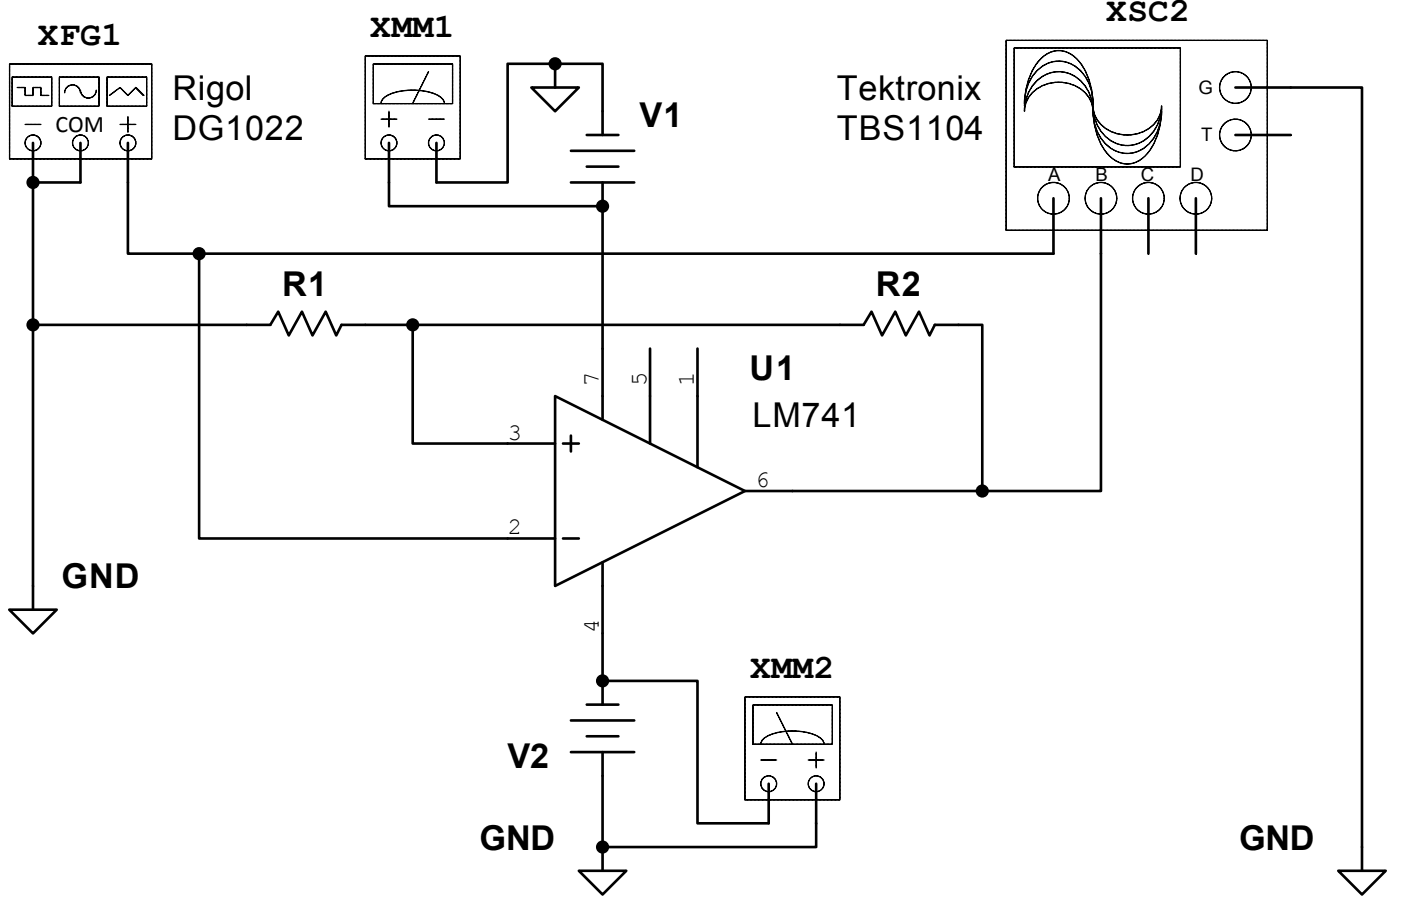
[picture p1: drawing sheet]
<svg xmlns="http://www.w3.org/2000/svg" width="141mm" height="91mm" viewBox="0 0 141 91" stroke-linecap="round" stroke-linejoin="round" font-family="sans-serif">
<path d="M101 4h26.2v19.1h-26.2z" fill="none" stroke="#000" stroke-width=".13"/>
<circle cx="105.7" cy="19.9" r="1.59" fill="#fff"/>
<circle cx="105.7" cy="19.9" r="1.59" fill="none" stroke="#000" stroke-width=".13"/>
<path d="M105.7 19.9v3.2" fill="none" stroke="#000" stroke-width=".26"/>
<circle cx="110.5" cy="19.9" r="1.59" fill="#fff"/>
<circle cx="110.5" cy="19.9" r="1.59" fill="none" stroke="#000" stroke-width=".13"/>
<path d="M110.5 19.9v3.2" fill="none" stroke="#000" stroke-width=".26"/>
<circle cx="124" cy="8.8" r="1.59" fill="#fff"/>
<circle cx="124" cy="8.8" r="1.59" fill="none" stroke="#000" stroke-width=".13"/>
<path d="M124 8.8h3.1" fill="none" stroke="#000" stroke-width=".26"/>
<circle cx="124" cy="13.5" r="1.59" fill="#fff"/>
<circle cx="124" cy="13.5" r="1.59" fill="none" stroke="#000" stroke-width=".13"/>
<path d="M124 13.5h3.1" fill="none" stroke="#000" stroke-width=".26"/>
<path d="M101.8 4.9h16.6v11.8h-16.6z" fill="#fff"/>
<path d="M101.8 4.8h16.6v11.9h-16.6zM102.8 10.6a6.7 6.7 0 0 1 1.7-4.8 2.46 2.46 0 0 1 3.9 .6 7.1 7.1 0 0 1 1.3 4.2" fill="none" stroke="#000" stroke-width=".13"/>
<circle cx="115.2" cy="19.9" r="1.59" fill="#fff"/>
<circle cx="115.2" cy="19.9" r="1.59" fill="none" stroke="#000" stroke-width=".13"/>
<path d="M115.2 19.9v3.2" fill="none" stroke="#000" stroke-width=".26"/>
<circle cx="120" cy="19.9" r="1.59" fill="#fff"/>
<g fill="none" stroke="#000" stroke-width=".13">
<path d="M102.8 10.4a4.2 4.2 0 0 1 2.7-4.2 3.3 3.3 0 0 1 3.9 2.5l.2 .8 .1 .9M103.8 8.4a3.2 3.2 0 0 1 5.3 .5l.3 .7 .2 .8 .1 .8a3.2 3.2 0 0 0-3.5-2.9 3.2 3.2 0 0 0-3.4 2.9 4.3 4.3 0 0 1 1-2.8zM109.7 10.9a6.7 6.7 0 0 0 1.7 4.8 2.46 2.46 0 0 0 3.9-.6 7.1 7.1 0 0 0 1.3-4.2M109.7 11.2a4.2 4.2 0 0 0 2.7 4.1 3.3 3.3 0 0 0 3.9-2.5l.2-.8 .1-.8M109.7 10.6a3.2 3.2 0 0 0 3.4 2.9 3.2 3.2 0 0 0 3.5-2.9 3.7 3.7 0 0 1-3.5 4 3.7 3.7 0 0 1-3.4-4z"/>
<circle cx="120" cy="19.9" r="1.59"/>
</g>
<path d="M120 19.9v5.5M127.1 8.8h2.4M127.1 13.5h2.4M105.7 23.1v2.3M110.5 23.1v2.3M115.2 23.1v2.3" fill="none" stroke="#000" stroke-width=".26"/>
<path d="M1 6.5h14.2v9.4h-14.2z" fill="#fff"/>
<path d="M1 6.4h14.2v9.5h-14.2z" fill="none" stroke="#000" stroke-width=".13"/>
<circle cx="12.8" cy="14.3" r=".79" fill="#fff"/>
<g fill="none" stroke="#000" stroke-width=".13">
<path d="M12 12.5h1.6"/>
<circle cx="12.8" cy="14.3" r=".79"/>
</g>
<path d="M12.8 14.3v1.6" fill="none" stroke="#000" stroke-width=".26"/>
<circle cx="8.1" cy="14.3" r=".79" fill="#fff"/>
<circle cx="8.1" cy="14.3" r=".79" fill="none" stroke="#000" stroke-width=".13"/>
<path d="M8.1 14.3v1.6" fill="none" stroke="#000" stroke-width=".26"/>
<circle cx="3.3" cy="14.3" r=".79" fill="#fff"/>
<g fill="none" stroke="#000" stroke-width=".13">
<path d="M2.5 12.5h1.6M12.8 11.7v1.6"/>
<circle cx="3.3" cy="14.3" r=".79"/>
</g>
<path d="M3.3 14.3v1.6" fill="none" stroke="#000" stroke-width=".26"/>
<path d="M10.8 7.8h3.9v2.9h-3.9z" fill="#fff"/>
<path d="M10.7 7.7h4v3h-4zM11 9.6l1-.8 .8 .8 .8-.8 .8 .8" fill="none" stroke="#000" stroke-width=".13"/>
<path d="M6 7.8h3.9v2.9h-3.9z" fill="#fff"/>
<path d="M6 7.7h3.9v3h-3.9zM6.5 9.3a.79 .79 0 0 1 .8-.8 .79 .79 0 0 1 .8 .8M8.1 9a.79 .79 0 0 0 .8 .8 .79 .79 0 0 0 .8-.8" fill="none" stroke="#000" stroke-width=".13"/>
<path d="M1.3 7.8h3.9v2.9h-3.9z" fill="#fff"/>
<path d="M1.2 7.7h4v3h-4zM1.7 8.8h.8v.8h.8v-.8h.8v.8h.8" fill="none" stroke="#000" stroke-width=".13"/>
<g fill="none" stroke="#000" stroke-width=".26">
<path d="M3.3 15.9v2.4M8.1 15.9v2.4M12.8 15.9v2.4M53.3 8.8h4.8l-2.4 2.4zM55.7 6.4v2.4M57.3 18.3h6.3M57.3 15.1h6.3M58.9 16.7h3.1M58.9 13.5h3.1M60.5 11.2v2.3M60.5 18.3v2.4M55.7 39.7l19 9.6-19 9.5z"/>
<path d="M60.5 35v7.1M65.2 35v9.5M70 35v11.9M50.9 44.5h4.8M50.9 54h4.8M56.5 44.5h1.6M56.5 54h1.6M57.3 43.7v1.6M60.5 56.4v7.1M74.7 49.3h4.8M57.3 75.5h6.3M57.3 72.3h6.3"/>
<path d="M58.9 73.9h3.1M58.9 70.7h3.1M60.5 68.3v2.4M60.5 75.5v2.3M58.1 87.4h4.7l-2.3 2.3zM60.5 85v2.4"/>
</g>
<path d="M36.7 5.7h9.5v10.2h-9.5z" fill="#fff"/>
<path d="M36.6 5.6h9.6v10.3h-9.6z" fill="none" stroke="#000" stroke-width=".13"/>
<path d="M37.5 6.5h7.9v3.9h-7.9z" fill="#fff"/>
<path d="M37.5 6.4h7.9v4h-7.9zM43 7.2l-1.6 3.2" fill="none" stroke="#000" stroke-width=".13"/>
<circle cx="39" cy="14.3" r=".79" fill="#fff"/>
<circle cx="39" cy="14.3" r=".79" fill="none" stroke="#000" stroke-width=".13"/>
<circle cx="43.8" cy="14.3" r=".79" fill="#fff"/>
<g fill="none" stroke="#000" stroke-width=".13">
<path d="M38.2 10.4a1.43 1.43 0 0 1 1.2-1.1 6 6 0 0 1 4.9 .5l.2 .3 .1 .3M38.2 12h1.6M39 11.2v1.5M43 12h1.6"/>
<circle cx="43.8" cy="14.3" r=".79"/>
</g>
<path d="M39 14.3v4M43.8 14.3v4" fill="none" stroke="#000" stroke-width=".26"/>
<path d="M74.8 70h9.5v10.2h-9.5z" fill="#fff"/>
<path d="M74.7 69.9h9.6v10.3h-9.6z" fill="none" stroke="#000" stroke-width=".13"/>
<path d="M75.6 70.8h7.9v3.9h-7.9z" fill="#fff"/>
<path d="M75.6 70.7h7.9v4h-7.9zM77.9 71.5l1.6 3.2" fill="none" stroke="#000" stroke-width=".13"/>
<circle cx="81.9" cy="78.6" r=".79" fill="#fff"/>
<circle cx="81.9" cy="78.6" r=".79" fill="none" stroke="#000" stroke-width=".13"/>
<circle cx="77.1" cy="78.6" r=".79" fill="#fff"/>
<g fill="none" stroke="#000" stroke-width=".13">
<path d="M76.3 74.7a1.43 1.43 0 0 1 1.2-1.1 6 6 0 0 1 4.9 .5l.2 .3 .1 .3M76.3 76.2h1.6M81.1 76.2h1.6M81.9 75.5v1.5"/>
<circle cx="77.1" cy="78.6" r=".79"/>
</g>
<g fill="none" stroke="#000" stroke-width=".26">
<path d="M8.1 18.3h-4.8v42.9M12.8 18.3v7.1h7.2M39 18.3v2.4h21.5v14.3M60.5 11.2v-4.8h-9.6v11.9h-7.1M129.5 8.8h7.2v78.6M3.3 32.6h23.8l.8-1.3 1.1 2.4 1.3-2.4 1.1 2.4 1.3-2.4 1 2.4 .6-1.1h52.4l.7-1.3 1.1 2.4 1.3-2.4 1.1 2.4 1.3-2.4 1.1 2.4 .5-1.1h4.8v16.7M20 25.4v28.6h30.9M20 25.4h85.7M41.4 32.6v11.9h9.5M110.5 25.4v23.9h-11.9M79.5 49.3h19.1M.9 61.2h4.8l-2.4 2.3z"/>
<path d="M60.5 77.8v7.2h21.4v-6.4M60.5 63.5v4.8h9.5v14.3h7.1v-4M134.3 87.4h4.7l-2.3 2.3z"/>
<circle cx="3.3" cy="18.3" r=".53"/>
<circle cx="55.7" cy="6.4" r=".53"/>
<circle cx="3.3" cy="32.6" r=".53"/>
<circle cx="20" cy="25.4" r=".53"/>
<circle cx="41.4" cy="32.6" r=".53"/>
<circle cx="60.5" cy="20.7" r=".53"/>
<circle cx="98.6" cy="49.3" r=".53"/>
<circle cx="60.5" cy="68.3" r=".53"/>
<circle cx="60.5" cy="85" r=".53"/>
</g>
<g fill="#000">
<circle cx="3.3" cy="18.3" r=".53"/>
<circle cx="55.7" cy="6.4" r=".53"/>
<circle cx="3.3" cy="32.6" r=".53"/>
<circle cx="20" cy="25.4" r=".53"/>
<circle cx="41.4" cy="32.6" r=".53"/>
<circle cx="60.5" cy="20.7" r=".53"/>
<circle cx="98.6" cy="49.3" r=".53"/>
<circle cx="60.5" cy="68.3" r=".53"/>
<circle cx="60.5" cy="85" r=".53"/>
</g>
<g font-size="3.4">
<text x="58.6" y="-.5">GND</text>
<text x="3.8" y="4.5">XFG1</text>
<text x="37.2" y="3.7">XMM1</text>
<text x="111" y="2.1">XSC2</text>
<text x="17.3" y="10.1">Rigol</text>
<text x="84" y="10.1">Tektronix</text>
<text x="17.3" y="14">DG1022</text>
<text x="64.2" y="12.8">V1</text>
<text x="84" y="14">TBS1104</text>
<text x="28.3" y="29.7">R1</text>
<text x="87.9" y="29.7">R2</text>
<text x="75.2" y="38.2">U1</text>
<text x="75.5" y="42.9">LM741</text>
<text x="6.2" y="59">GND</text>
<text x="75.3" y="68">XMM2</text>
<text x="50.9" y="77">V2</text>
<text x="48.1" y="85.2">GND</text>
<text x="124.3" y="85.2">GND</text>
</g>
<g font-size="2.4">
<text x="5.6" y="13.2">COM</text>
<text x="60.1" y="38.7" transform="rotate(-90 60.1 38.7)">7</text>
<text x="64.9" y="38.7" transform="rotate(-90 64.9 38.7)">5</text>
<text x="69.6" y="38.7" transform="rotate(-90 69.6 38.7)">1</text>
<text x="51" y="44.1">3</text>
<text x="51" y="53.6">2</text>
<text x="75.8" y="48.9">6</text>
<text x="60.1" y="63.5" transform="rotate(-90 60.1 63.5)">4</text>
</g>
<g font-size="1.9">
<text x="120.3" y="9.4">G</text>
<text x="120.5" y="14.2">T</text>
<text x="105.2" y="18.1">A</text>
<text x="109.9" y="18.1">B</text>
<text x="114.5" y="18.1">C</text>
<text x="119.4" y="18.1">D</text>
</g>
</svg>
